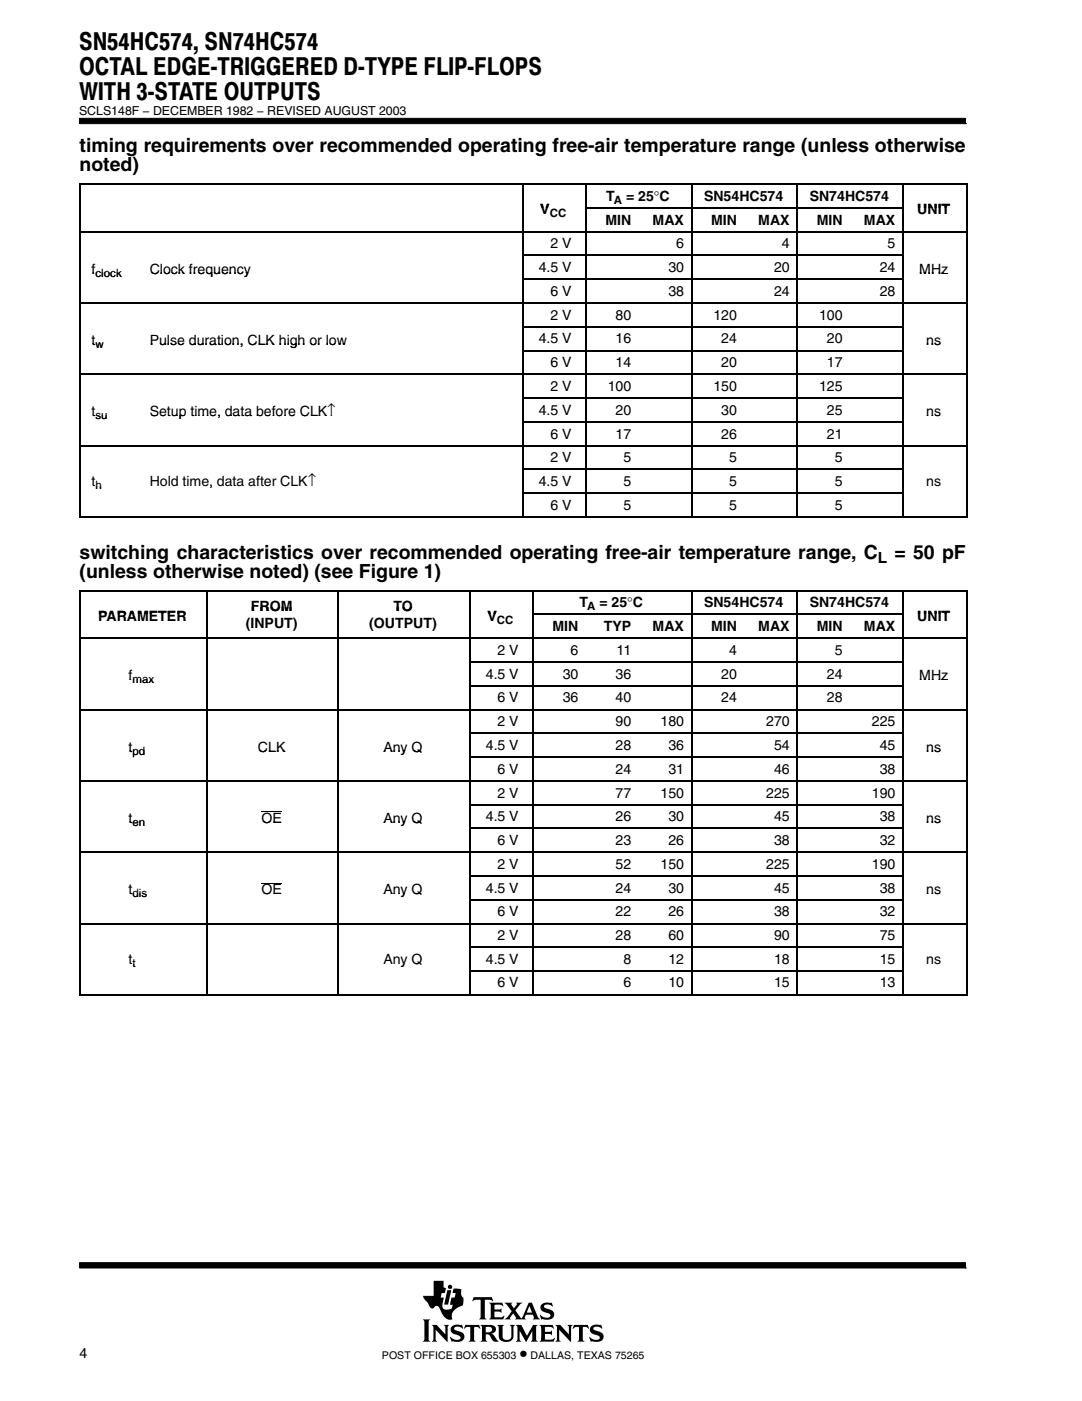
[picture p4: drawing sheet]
<svg xmlns="http://www.w3.org/2000/svg" width="216mm" height="280mm" viewBox="0 0 216 280" stroke-linecap="round" stroke-linejoin="round" font-family="sans-serif">
<g fill="#000" stroke="#000" stroke-width=".2">
<path d="M15.9 23.6v1.1h176.9v-1.1z" fill-rule="evenodd"/>
<path d="M15.9 252v1h176.9v-1z" fill-rule="evenodd"/>
</g>
<g fill="#000">
<path d="M89.3 257.4h.8l-.6 2.9h-.8z"/>
<path d="M84.4 263.3h1.5l-.3 .3v3.8l.3 .3h-1.5l.3-.5v-3.4z" fill-rule="evenodd"/>
<path d="M86.2 264.4h1l1.7 1.9v-1.5l-.3-.4h1.1l-.3 .3v3.1l-2.4-2.5v2l.3 .4h-1.1l.3-.5v-2.3z" fill-rule="evenodd"/>
<path d="M86.6 255.6h2v1.3l.4 .1-.2 1h-.6l-.2 .9h.6l-.2 1.1a.93 .93 0 0 0 .1 1.1 .93 .93 0 0 0 1.1 .2l.6-.2 .2-.8h-.5l.2-1.4h.7l.2-.9h-.7l.3-.9 1.5 .2v.9l.1 .5 .3 .2v.7l-.1 .9-.6 .2a2.75 2.75 0 0 0-1.6 1.9l.1 .6-.3 .1a1.67 1.67 0 0 1-1.8-1.3l-.3-.7a.68 .68 0 0 0-.5-.7 .68 .68 0 0 0-.8 .4h-.1a.74 .74 0 0 1-.9-.6l-1-1.4-.1-.4h2.1z" fill-rule="evenodd"/>
<path d="M90.2 264.7a2.09 2.09 0 0 1 1.9-.3l.1-.1 .3 .8h-.1a1.23 1.23 0 0 0-1.7-.1l.1 .4 .9 .3a1.07 1.07 0 0 1 1 1.3 1.07 1.07 0 0 1-1.4 .8l-.9-.2-.2 .1-.4-.9 .1-.1a1.38 1.38 0 0 0 2.1 .3 1.72 1.72 0 0 0-1.5-.9 .91 .91 0 0 1-.3-1.4z" fill-rule="evenodd"/>
<path d="M92.9 264.4h2.8l.2 .7-.5-.3h-.6l-.1 .1v2.4l.3 .4h-1.4l.2-.2 .1-.3v-2.3l-.7-.1-.6 .3z" fill-rule="evenodd"/>
<path d="M94.6 258.8h3.6l.2 .9-.6-.3-1 .1v3.4l.3 .4h-1.4l.3-.4v-3.4l-1-.1-.7 .2z" fill-rule="evenodd"/>
<path d="M95.9 264.4h2.1a.85 .85 0 0 1 1 .8 .85 .85 0 0 1-.9 .9l.5 .3 .6 .9 .4 .3-.2 .1a1.11 1.11 0 0 1-1.4-.9l-.3-.4-.7-.1v1l.3 .4h-1.4l.3-.5v-2.3z" fill-rule="evenodd"/>
<path d="M97.7 259.9h2.6l.2 .8-.7-.4-1.1 .1v.9h1.1l.3-.2v.9l-.3-.3h-1.1v1l.1 .2h1.3l.5-.4 .1 .1-.2 .7h-2.8l.3-.6v-2.2z" fill-rule="evenodd"/>
<path d="M99.3 264.4h1.3l-.3 .3v2.1l.3 .5a1.07 1.07 0 0 0 1.4-.3l.1-2.1-.3-.5h1l-.3 .3v1.9a1.34 1.34 0 0 1-1.9 1.1 1.08 1.08 0 0 1-1-1.1v-1.9z" fill-rule="evenodd"/>
<path d="M103 264.4h1.1l1.1 2.2 1.2-2.2h.9l-.3 .4v2.5l.4 .4h-1.4l.3-.4v-1.7l-1.3 2.2-1.3-2.3v1.8l.4 .4h-1.1l.3-.5v-2.3z" fill-rule="evenodd"/>
<path d="M100.7 259.9h1.6l-.2 .5 .5 .7 .6-.9-.1-.3h1.2l-.5 .4-.9 1.2 1.2 1.6 1.5-3.2h.6l1.2 2.9 .4 .5-1.4-.1a.24 .24 0 0 0 .2-.2 .24 .24 0 0 0 0-.2l-.2-.5h-1.4l-.3 .7 .3 .3h-2.2l.2-.4-.5-.8-.7 .8 .2 .4h-1.3l.6-.5 .9-1.1z" fill-rule="evenodd"/>
<path d="M108.2 260.3a1.87 1.87 0 0 1 1.4-.4l.4 .1 .2-.1 .1 .8a1.24 1.24 0 0 0-1.7-.1l.1 .3 .7 .3a1.08 1.08 0 0 1 1.3 1 1.08 1.08 0 0 1-1.2 1.1l-1.2-.1-.2 .1-.3-.9 .8 .5h.7a.47 .47 0 0 0 .6-.4 .47 .47 0 0 0-.5-.5h-.2a1.11 1.11 0 0 1-1.2-1.6z" fill-rule="evenodd"/>
<path d="M107.7 264.4h2.6l.2 .7-.6-.3-1.1 .1v.9h1l.4-.3v.9l-.3-.2h-1.1v1l1.4 .1 .5-.3-.2 .7h-2.8l.3-.3 .1-1.1-.1-1.6z" fill-rule="evenodd"/>
<path d="M110.9 264.4h1l1.7 1.9v-1.5l-.3-.4h1l-.3 .4v3l-2.4-2.5v2l.3 .4h-1l.3-.4v-2.5z" fill-rule="evenodd"/>
<path d="M114.6 264.4h2.8l.2 .7-.5-.3h-.6l-.1 .1v2.4l.3 .4h-1.4l.3-.4v-2.4l-.1-.1h-.6l-.6 .3z" fill-rule="evenodd"/>
<path d="M118.1 264.6l.5-.2h1.3l.1-.1 .3 .8h-.1a1.13 1.13 0 0 0-1.7-.1l.1 .4 .8 .2a1.07 1.07 0 0 1 1.1 1.1 1.07 1.07 0 0 1-1.2 1.1l-1.1-.2-.2 .1-.4-.9a1.82 1.82 0 0 0 2 .4h.1a.53 .53 0 0 0-.1-.7 .53 .53 0 0 0-.6-.1 1.09 1.09 0 0 1-1-.6 1.09 1.09 0 0 1 .1-1.2z" fill-rule="evenodd"/>
<circle cx="89.9" cy="256.8" r=".42"/>
</g>
<g fill="#fff">
<path d="M105.7 260.6l.5 1.3h-1z"/>
<path d="M97 264.8h.2a.67 .67 0 0 1 .8 0 .67 .67 0 0 1 .2 .7l-.5 .3-.7 .1z" fill-rule="evenodd"/>
</g>
<g fill="none" stroke="#000" stroke-width=".32">
<path d="M15.9 36.8h177.3M16 36.6v66.7M104.4 36.6v66.7M117 36.6v66.7M138.1 36.6v66.7M159.2 36.6v66.7M180.3 36.6v66.7M193 36.6v66.7M15.9 46.2h177.3M104.2 51h76M104.2 55.7h76M116.9 41.5h63.3"/>
<path d="M15.9 60.5h177.3M15.9 74.7h177.3M104.2 65.2h76M104.2 70h76M104.2 79.4h76M15.9 88.9h177.3M104.2 84.2h76M104.2 93.7h76M104.2 98.4h76M15.9 103.1h177.3M15.9 117.9h177.3M16 117.7v81"/>
<path d="M41.4 117.7v81M67.6 117.7v81M93.8 117.7v81M106.5 117.7v81M138.1 117.7v81M159.2 117.7v81M180.3 117.7v81M193 117.7v81M15.9 127.4h177.3M93.6 132.1h86.6M93.6 136.9h86.6M106.3 122.6h73.9"/>
<path d="M15.9 141.6h177.3M15.9 155.8h177.3M93.6 146.3h86.6M93.6 151.1h86.6M15.9 170.1h177.3M93.6 160.6h86.6M93.6 165.3h86.6M93.6 174.8h86.6M93.6 179.5h86.6M15.9 184.3h177.3M15.9 198.5h177.3M93.6 189h86.6"/>
<path d="M93.6 193.8h86.6"/>
</g>
<path d="M52.2 162h4.1M52.2 176.2h4.1" fill="none" stroke="#000" stroke-width=".2"/>
<g font-size="4.9">
<text x="15.8" y="10.1">SN54HC574, SN74HC574</text>
<text x="15.8" y="15">OCTAL EDGE-TRIGGERED D-TYPE FLIP-FLOPS</text>
<text x="15.8" y="19.9">WITH 3-STATE OUTPUTS</text>
</g>
<g font-size="3.9">
<text x="15.9" y="30.4">timing requirements over recommended operating free-air temperature range (unless otherwise</text>
<text x="15.9" y="34.2">noted)</text>
<text x="15.9" y="111.5">switching characteristics over recommended operating free-air temperature range, C</text>
<text x="178.6" y="111.5">= 50 pF</text>
<text x="15.9" y="115.3">(unless otherwise noted) (see Figure 1)</text>
</g>
<text font-size="3.5" x="103.7" y="271.2">•</text>
<text font-size="3.1" x="175.3" y="112.3">L</text>
<g font-size="2.8">
<text x="121" y="40.1">T</text>
<text x="125" y="40.1">= 25°C</text>
<text x="140.6" y="40.1">SN54HC574</text>
<text x="161.7" y="40.1">SN74HC574</text>
<text x="107.9" y="42.8">V</text>
<text x="120.9" y="44.8">MIN</text>
<text x="130.3" y="44.8">MAX</text>
<text x="142" y="44.8">MIN</text>
<text x="151.4" y="44.8">MAX</text>
<text x="163.1" y="44.8">MIN</text>
<text x="172.5" y="44.8">MAX</text>
<text x="183.1" y="42.8">UNIT</text>
<text x="109.9" y="49.6">2 V</text>
<text x="135" y="49.6">6</text>
<text x="156.1" y="49.6">4</text>
<text x="177.2" y="49.6">5</text>
<text x="18.3" y="54.6">f</text>
<text x="29.9" y="54.6">Clock frequency</text>
<text x="107.6" y="54.3">4.5 V</text>
<text x="109.9" y="59">6 V</text>
<text x="133.4" y="54.3">30</text>
<text x="133.4" y="59">38</text>
<text x="154.5" y="54.3">20</text>
<text x="154.5" y="59">24</text>
<text x="175.6" y="54.3">24</text>
<text x="175.6" y="59">28</text>
<text x="183.5" y="54.6">MHz</text>
<text x="109.9" y="63.8">2 V</text>
<text x="122.9" y="63.8">80</text>
<text x="142.4" y="63.8">120</text>
<text x="163.5" y="63.8">100</text>
<text x="18.3" y="68.9">t</text>
<text x="29.9" y="68.9">Pulse duration, CLK high or low</text>
<text x="107.6" y="68.5">4.5 V</text>
<text x="122.9" y="68.5">16</text>
<text x="144" y="68.5">24</text>
<text x="165.1" y="68.5">20</text>
<text x="184.9" y="68.9">ns</text>
<text x="109.9" y="73.3">6 V</text>
<text x="122.9" y="73.3">14</text>
<text x="144" y="73.3">20</text>
<text x="165.1" y="73.3">17</text>
<text x="18.3" y="83.1">t</text>
<text x="29.9" y="83.1">Setup time, data before CLK</text>
<text x="29.9" y="83.1">Setup time, data before CLK↑</text>
<text x="107.6" y="82.8">4.5 V</text>
<text x="109.9" y="78">2 V</text>
<text x="121.3" y="78">100</text>
<text x="122.9" y="82.8">20</text>
<text x="142.4" y="78">150</text>
<text x="144" y="82.8">30</text>
<text x="163.5" y="78">125</text>
<text x="165.1" y="82.8">25</text>
<text x="184.9" y="83.1">ns</text>
<text x="109.9" y="87.5">6 V</text>
<text x="122.9" y="87.5">17</text>
<text x="144" y="87.5">26</text>
<text x="165.1" y="87.5">21</text>
<text x="109.9" y="92.3">2 V</text>
<text x="124.5" y="92.3">5</text>
<text x="145.6" y="92.3">5</text>
<text x="166.7" y="92.3">5</text>
<text x="18.3" y="97">t</text>
<text x="29.9" y="97">Hold time, data after CLK↑</text>
<text x="41.8" y="97">,</text>
<text x="107.6" y="97">4.5 V</text>
<text x="109.9" y="101.7">6 V</text>
<text x="124.5" y="97">5</text>
<text x="124.5" y="101.7">5</text>
<text x="145.6" y="97">5</text>
<text x="145.6" y="101.7">5</text>
<text x="166.7" y="97">5</text>
<text x="166.7" y="101.7">5</text>
<text x="184.9" y="97">ns</text>
<text x="19.6" y="123.9">PARAMETER</text>
<text x="49.1" y="125.4">(INPUT)</text>
<text x="50.1" y="121.9">FROM</text>
<text x="73.7" y="125.4">(OUTPUT)</text>
<text x="78.5" y="121.9">TO</text>
<text x="97.3" y="123.9">V</text>
<text x="110.3" y="125.9">MIN</text>
<text x="115.7" y="121.2">T</text>
<text x="119.7" y="121.2">= 25°C</text>
<text x="120.5" y="125.9">TYP</text>
<text x="130.3" y="125.9">MAX</text>
<text x="140.6" y="121.2">SN54HC574</text>
<text x="142" y="125.9">MIN</text>
<text x="151.4" y="125.9">MAX</text>
<text x="161.7" y="121.2">SN74HC574</text>
<text x="163.1" y="125.9">MIN</text>
<text x="172.5" y="125.9">MAX</text>
<text x="183.1" y="123.9">UNIT</text>
<text x="99.3" y="130.7">2 V</text>
<text x="113.9" y="130.7">6</text>
<text x="123.1" y="130.7">11</text>
<text x="145.6" y="130.7">4</text>
<text x="166.7" y="130.7">5</text>
<text x="25.7" y="135.7">f</text>
<text x="97" y="135.4">4.5 V</text>
<text x="112.3" y="135.4">30</text>
<text x="122.9" y="135.4">36</text>
<text x="144" y="135.4">20</text>
<text x="165.1" y="135.4">24</text>
<text x="183.5" y="135.7">MHz</text>
<text x="99.3" y="140.2">6 V</text>
<text x="112.3" y="140.2">36</text>
<text x="122.9" y="140.2">40</text>
<text x="144" y="140.2">24</text>
<text x="165.1" y="140.2">28</text>
<text x="25.7" y="150">t</text>
<text x="51.5" y="150">CLK</text>
<text x="76.5" y="150">Any Q</text>
<text x="97" y="149.7">4.5 V</text>
<text x="99.3" y="144.9">2 V</text>
<text x="122.9" y="144.9">90</text>
<text x="122.9" y="149.7">28</text>
<text x="131.9" y="144.9">180</text>
<text x="133.4" y="149.7">36</text>
<text x="153" y="144.9">270</text>
<text x="154.5" y="149.7">54</text>
<text x="174.1" y="144.9">225</text>
<text x="175.6" y="149.7">45</text>
<text x="184.9" y="150">ns</text>
<text x="99.3" y="154.4">6 V</text>
<text x="122.9" y="154.4">24</text>
<text x="133.4" y="154.4">31</text>
<text x="154.5" y="154.4">46</text>
<text x="175.6" y="154.4">38</text>
<text x="99.3" y="159.1">2 V</text>
<text x="122.9" y="159.1">77</text>
<text x="131.9" y="159.1">150</text>
<text x="153" y="159.1">225</text>
<text x="174.1" y="159.1">190</text>
<text x="25.7" y="164.2">t</text>
<text x="52.2" y="164.2">OE</text>
<text x="76.5" y="164.2">Any Q</text>
<text x="97" y="163.9">4.5 V</text>
<text x="122.9" y="163.9">26</text>
<text x="133.4" y="163.9">30</text>
<text x="154.5" y="163.9">45</text>
<text x="175.6" y="163.9">38</text>
<text x="184.9" y="164.2">ns</text>
<text x="99.3" y="168.6">6 V</text>
<text x="99.3" y="173.4">2 V</text>
<text x="122.9" y="168.6">23</text>
<text x="122.9" y="173.4">52</text>
<text x="131.9" y="173.4">150</text>
<text x="133.4" y="168.6">26</text>
<text x="153" y="173.4">225</text>
<text x="154.5" y="168.6">38</text>
<text x="174.1" y="173.4">190</text>
<text x="175.6" y="168.6">32</text>
<text x="25.7" y="178.4">t</text>
<text x="52.2" y="178.4">OE</text>
<text x="76.5" y="178.4">Any Q</text>
<text x="97" y="178.1">4.5 V</text>
<text x="122.9" y="178.1">24</text>
<text x="133.4" y="178.1">30</text>
<text x="154.5" y="178.1">45</text>
<text x="175.6" y="178.1">38</text>
<text x="184.9" y="178.4">ns</text>
<text x="99.3" y="182.9">6 V</text>
<text x="122.9" y="182.9">22</text>
<text x="133.4" y="182.9">26</text>
<text x="154.5" y="182.9">38</text>
<text x="175.6" y="182.9">32</text>
<text x="99.3" y="187.6">2 V</text>
<text x="122.9" y="187.6">28</text>
<text x="133.4" y="187.6">60</text>
<text x="154.5" y="187.6">90</text>
<text x="175.6" y="187.6">75</text>
<text x="25.7" y="192.3">t</text>
<text x="76.5" y="192.3">Any Q</text>
<text x="97" y="192.4">4.5 V</text>
<text x="99.3" y="197">6 V</text>
<text x="124.5" y="192.4">8</text>
<text x="124.5" y="197">6</text>
<text x="133.4" y="192.4">12</text>
<text x="133.4" y="197">10</text>
<text x="154.5" y="192.4">18</text>
<text x="154.5" y="197">15</text>
<text x="175.6" y="192.4">15</text>
<text x="175.6" y="197">13</text>
<text x="184.9" y="192.3">ns</text>
<text x="15.9" y="270.9">4</text>
</g>
<text font-size="2.5" x="15.8" y="22.9">SCLS148F − DECEMBER 1982 − REVISED AUGUST 2003</text>
<g font-size="2.3">
<text x="122.6" y="40.7">A</text>
<text x="109.8" y="43.4">CC</text>
<text x="19.1" y="55.2">clock</text>
<text x="19.1" y="69.5">w</text>
<text x="19.1" y="83.7">su</text>
<text x="19.1" y="97.6">h</text>
<text x="99.2" y="124.5">CC</text>
<text x="117.3" y="121.8">A</text>
<text x="26.5" y="136.3">max</text>
<text x="26.5" y="150.6">pd</text>
<text x="26.5" y="164.8">en</text>
<text x="26.5" y="179">dis</text>
<text x="26.5" y="192.9">t</text>
</g>
<g font-size="2.1">
<text x="76.3" y="271.2">POST OFFICE BOX 655303</text>
<text x="105.9" y="271.2">DALLAS, TEXAS 75265</text>
</g>
</svg>
